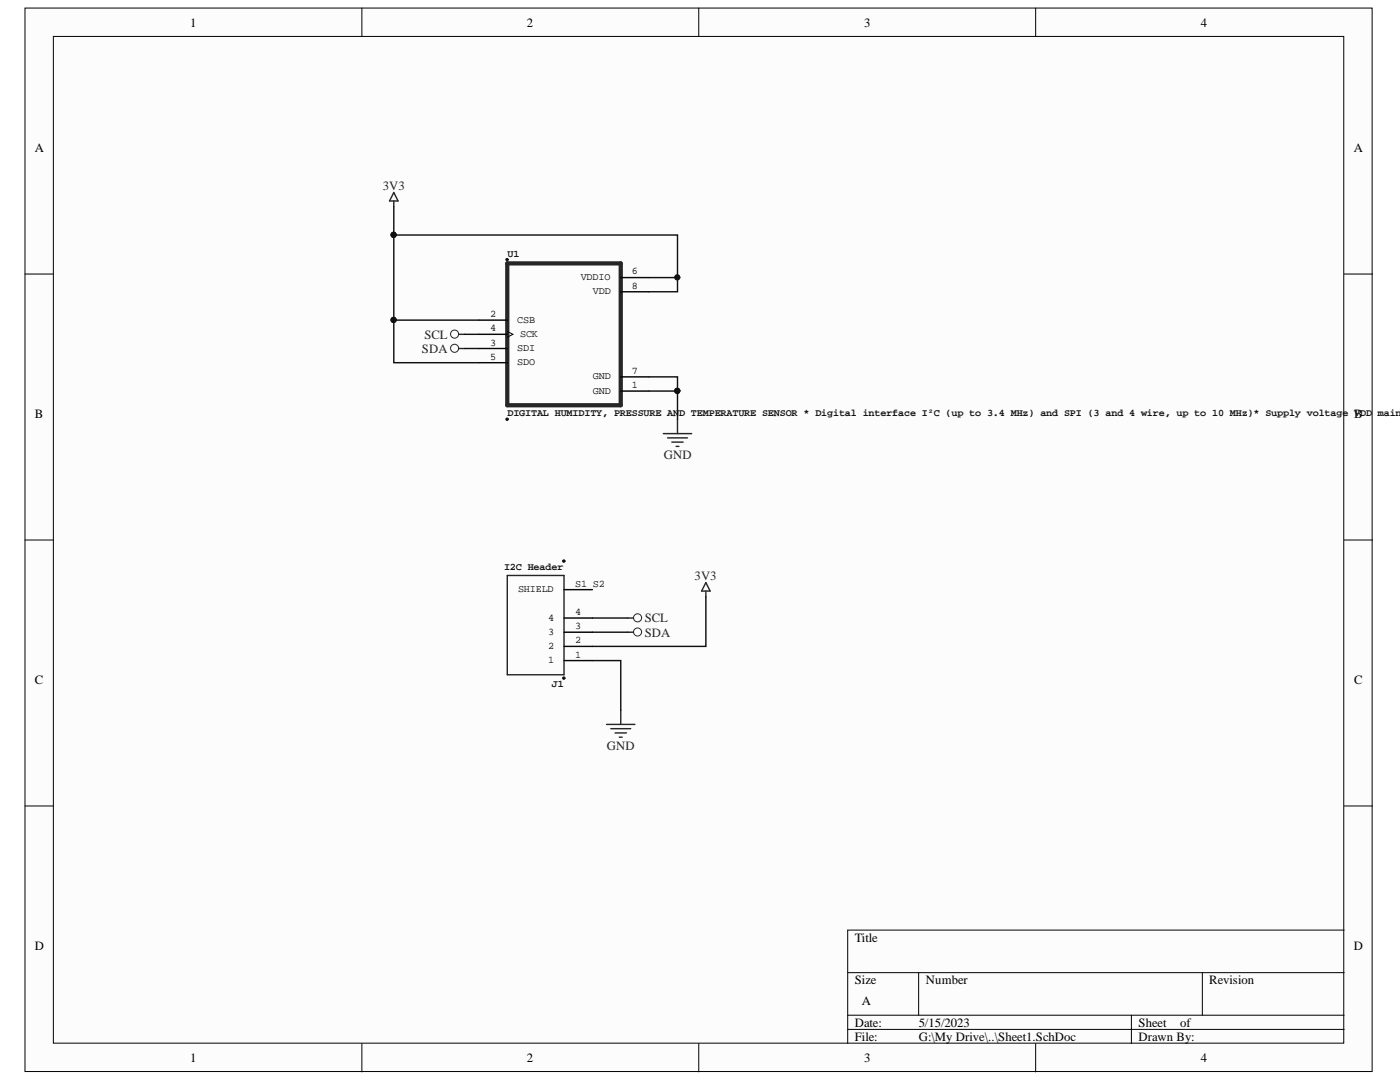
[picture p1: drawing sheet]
<svg xmlns="http://www.w3.org/2000/svg" width="279mm" height="216mm" viewBox="0 0 279 216" stroke-linecap="round" stroke-linejoin="round" font-family="sans-serif">
<g fill="#fcfcfc" stroke="#000" stroke-width=".2">
<path d="M5 1.6h268.8v212.2h-268.8z"/>
<path d="M10.6 7.3h257.6v200.9h-257.6z"/>
</g>
<g fill="none" stroke="#000" stroke-width=".2">
<path d="M72.2 1.6v5.7M139.5 1.6v5.7M206.7 1.6v5.7M5 54.7h5.6M268.3 54.7h5.6M101.2 66.1l1.2 .6-1.2 .6M5 107.8h5.6M268.3 107.8h5.6M5 160.8h5.6M268.3 160.8h5.6M169.2 194.1h99.1M183.3 194.1v8.5"/>
<path d="M240 194.1v8.5M268.3 185.6h-99.1v22.6M72.2 208.2v5.7M139.5 208.2v5.7M169.2 202.6h99.1M169.2 205.4h99.1M206.7 208.2v5.7M225.8 202.6v5.6"/>
</g>
<path d="M101.2 52.6h22.7v28.3h-22.7z" fill="none" stroke="#262626" stroke-width=".85"/>
<g fill="none" stroke="#000" stroke-width=".28">
<path d="M123.9 58.2h5.6M123.9 55.4h5.6M95.6 63.9h5.6M95.6 72.4h5.6M95.6 69.5h5.6M95.6 66.7h5.6M123.9 78h5.6M123.9 75.2h5.6M112.6 117.7h5.6M112.6 131.8h5.6M112.6 129h5.6M112.6 126.2h5.6"/>
<path d="M112.6 123.3h5.6"/>
</g>
<g fill="#0e0e0e" stroke="#0e0e0e" stroke-width=".2">
<circle cx="101.2" cy="51.8" r=".24"/>
<circle cx="101.2" cy="83.7" r=".24"/>
<circle cx="135.2" cy="55.3" r=".52"/>
<circle cx="78.5" cy="46.9" r=".52"/>
<circle cx="78.5" cy="63.8" r=".52"/>
<circle cx="112.5" cy="135.3" r=".24"/>
<circle cx="112.5" cy="112" r=".24"/>
<circle cx="135.2" cy="78" r=".52"/>
</g>
<g fill="none" stroke="#262626" stroke-width=".28">
<path d="M78.6 38.4l.8 1.7h-1.7zM78.6 40.1v1.1M91.6 66.7h1.1M91.6 69.5h1.1M132.4 86.5h5.6M133.2 87.4h4M134.1 88.2h2.2M134.9 89.1h.6M135.2 83.7v2.8M101.2 114.8h11.4v19.8h-11.4zM140.9 116.2l.8 1.7h-1.7zM140.9 117.9v1.2"/>
<path d="M125.3 126.2h1.1M125.3 123.3h1.1M121.1 144.5h5.6M121.9 145.4h4M122.8 146.2h2.2M123.6 147.1h.6M123.9 141.7v2.8"/>
</g>
<g fill="none" stroke="#262626" stroke-width=".2">
<circle cx="90.7" cy="66.7" r=".81"/>
<circle cx="90.7" cy="69.5" r=".81"/>
<circle cx="127.2" cy="126.1" r=".81"/>
<circle cx="127.2" cy="123.3" r=".81"/>
</g>
<path d="M78.6 41.2v5.7M129.5 58.2h5.7v-11.3h-56.6v17h17M129.5 55.4h5.7M78.6 63.9v8.5h17M92.7 66.7h2.9M92.7 69.5h2.9M129.5 78h5.7v5.7M129.5 75.2h5.7v2.8M140.9 119.1v9.9h-22.7M118.2 131.8h5.7v9.9M118.2 126.2h7.1M118.2 123.3h7.1" fill="none" stroke="#0e0e0e" stroke-width=".28"/>
<g font-size="2.5">
<text x="38" y="5.3">1</text>
<text x="105.2" y="5.3">2</text>
<text x="172.4" y="5.3">3</text>
<text x="239.6" y="5.3">4</text>
<text x="6.9" y="30.4">A</text>
<text x="270.2" y="30.4">A</text>
<text x="6.9" y="83.5">B</text>
<text x="270.2" y="83.5">B</text>
<text x="6.9" y="136.6">C</text>
<text x="270.2" y="136.6">C</text>
<text x="6.9" y="189.6">D</text>
<text x="170.6" y="187.9">Title</text>
<text x="270.2" y="189.6">D</text>
<text x="170.6" y="196.4">Size</text>
<text x="184.8" y="196.4">Number</text>
<text x="241.3" y="196.4">Revision</text>
<text x="172" y="200.6">A</text>
<text x="170.6" y="204.9">Date:</text>
<text x="170.6" y="207.6">File:</text>
<text x="183.4" y="204.9">5/15/2023</text>
<text x="183.4" y="207.6">G:\My Drive\..\Sheet1.SchDoc</text>
<text x="227.2" y="204.9">Sheet</text>
<text x="227.2" y="207.6">Drawn By:</text>
<text x="235.5" y="204.9">of</text>
<text x="38" y="212">1</text>
<text x="105.2" y="212">2</text>
<text x="172.4" y="212">3</text>
<text x="239.6" y="212">4</text>
</g>
<g font-size="2.5" fill="#262626">
<text x="76.4" y="37.9">3V3</text>
<text x="84.2" y="70.4">SDA</text>
<text x="84.7" y="67.6">SCL</text>
<text x="132.5" y="91.6">GND</text>
<text x="138.6" y="115.7">3V3</text>
<text x="128.7" y="124.1">SCL</text>
<text x="128.7" y="127">SDA</text>
<text x="121.1" y="149.7">GND</text>
</g>
<g font-size="2" fill="#0e0e0e">
<text x="101.3" y="51.2">U1</text>
<text x="101.3" y="83.1">DIGITAL HUMIDITY, PRESSURE AN</text>
<text x="135.5" y="83.1">D TEMPERATURE SENSOR * Digital interface I²C (up to 3.4 MHz) and SPI (3 and 4 wire, up to 10 MHz)* Supply voltage VDD</text>
<text x="275" y="83.1">main</text>
<text x="100.6" y="113.7">I2C Header</text>
<text x="110.1" y="137">J1</text>
</g>
<g font-size="2">
<text x="115.9" y="55.9">VDDIO</text>
<text x="118.3" y="58.7">VDD</text>
<text x="126.1" y="57.6">8</text>
<text x="126.1" y="54.8">6</text>
<text x="97.8" y="63.3">2</text>
<text x="103.2" y="64.4">CSB</text>
<text x="97.8" y="71.7">5</text>
<text x="97.8" y="69">3</text>
<text x="97.8" y="66.1">4</text>
<text x="103.2" y="70.1">SDI</text>
<text x="103.8" y="67.3">SCK</text>
<text x="103.2" y="72.9">SDO</text>
<text x="118.3" y="75.7">GND</text>
<text x="126.1" y="77.4">1</text>
<text x="126.1" y="74.6">7</text>
<text x="118.3" y="78.6">GND</text>
<text x="103.4" y="118.2">SHIELD</text>
<text x="114.8" y="117">S1 S2</text>
<text x="109.4" y="123.9">4</text>
<text x="114.8" y="125.6">3</text>
<text x="114.8" y="122.7">4</text>
<text x="109.4" y="129.5">2</text>
<text x="109.4" y="126.7">3</text>
<text x="114.8" y="131.2">1</text>
<text x="114.8" y="128.4">2</text>
<text x="109.4" y="132.3">1</text>
</g>
</svg>
